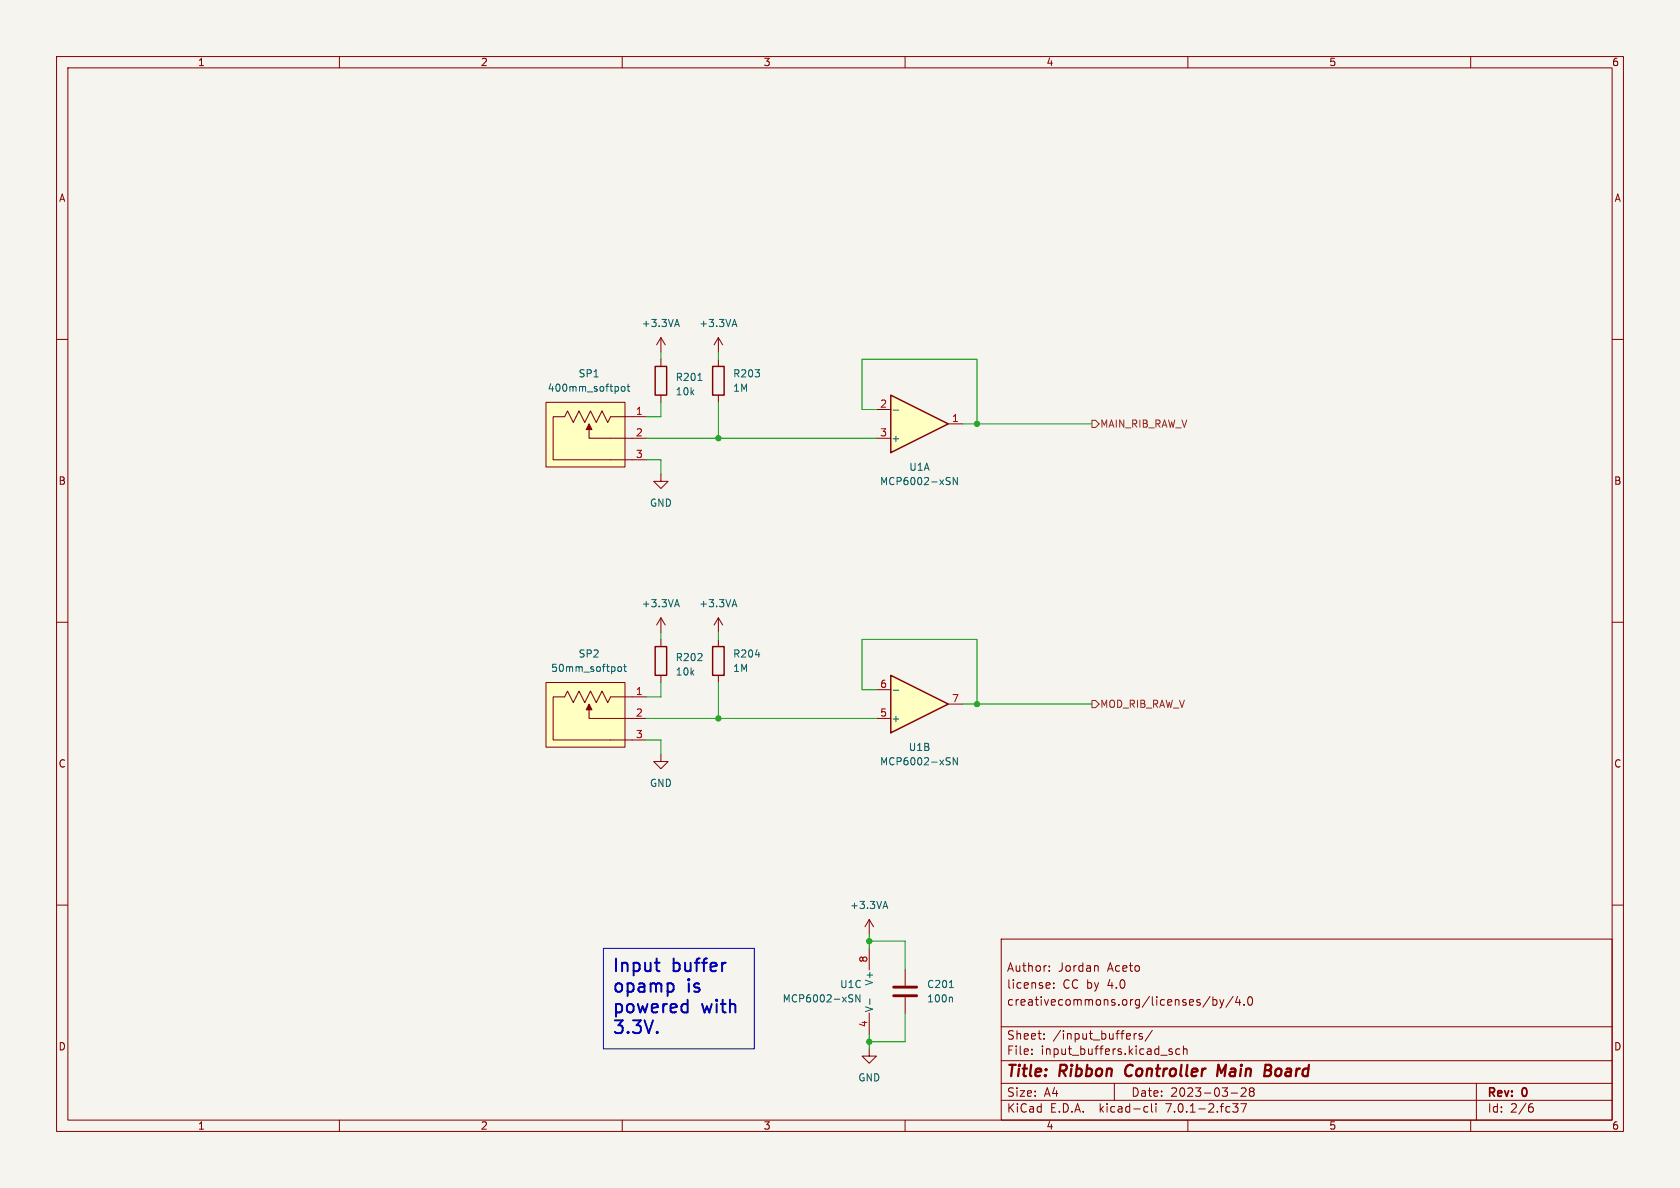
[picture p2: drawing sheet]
<svg xmlns="http://www.w3.org/2000/svg" width="297mm" height="210mm" viewBox="0 0 297 210" stroke-linecap="round" stroke-linejoin="round" font-family="sans-serif">
<path d="M0 0h297v210h-297z" fill="#f5f4ef" stroke="#f5f4ef" stroke-width=".18"/>
<g fill="none" stroke="#840000" stroke-width=".18">
<path d="M10 10h277v190h-277zM12 12h273v186h-273zM60 10v2M110 10v2M160 10v2M210 10v2M260 10v2M10 60h2M285 60h2M10 110h2M285 110h2M10 160h2"/>
<path d="M285 160h2M153.7 167.6v3.9M153.7 179.1v3.8M177 166h108v32h-108zM185.5 171.6v.1M185.5 170.8v.1M185.6 173.8v.3l-.7 .1M186.3 174.6v.1M186.3 173.8v.1M193.9 170.7l.2 .2v.8M213.9 176.1l-1.3 2M214.4 176.2v1.5"/>
<path d="M214.4 176.8l.5-.1 .2 .3v.4l-.1 .2h-.6M215.6 176.7l.4 1M216 177.7l-.1 .4-.3 .1M216.4 176.7l-.4 1M218 176.1l-1.3 2M218.8 176.1l-.4 1.1h1M219.1 176.7v1M219.9 177.6v.1M220.7 176.3l.2-.1a.81 .81 0 0 1 .6 .6 .81 .81 0 0 1-.3 .8l-.1 .1a.81 .81 0 0 1-.4-1.4zM60 198v2M110 198v2M160 198v2"/>
<path d="M177 194.5h108M177 191.5h108M177 187.5h108M177 181.5h108M182.4 186.3v.1M182.4 185.5v.1M184.6 183.6v.1M184.6 182.8v.1M197 191.5v3M200.5 182.7v1M200.9 182.7l-.3 .1-.1 .2M201.9 182.8l-.3-.1-.2 .2v.2l.5 .2v.3h-.5"/>
<path d="M202.5 195.6l.4 .1M202.9 196.5l-.4 .1M203.6 195.1v1.3l.2 .2M203.7 182.1l-1.3 2M204.4 195.1v.1M204.4 195.6v1M207.2 185.5l-.3-.1-.3 .2 .1 .2 .5 .2v.3h-.6M208.6 185.5l-.5-.1-.2 .3v.4l.1 .2h.6M209.2 185.5l.2-.1 .4 .1 .1 .9M209.2 184.9v1.5M210 198v2M217.6 193.2h1.2"/>
<path d="M217.9 195.1h1l-.5 .6 .4 .1v.7l-.2 .1h-.5l-.2-.1M219.4 195.1h1l-.7 1.5M219.4 192.4l.6-.1 .2 .1 .1 .3-.9 1.1h.9M221.1 192.9l-.2-.2 .2-.4h.3l.3 .3-.3 .3M221.1 192.9l-.2 .3v.5l.2 .1h.3l.3-.3-.1-.4-.2-.2M221.1 192.9h.3M260 198v2M261 191.5v6.5M270.5 195.7h.4l.2 .3-.1 .5-.5 .1M270.9 195.1l-.4 .1"/>
</g>
<path d="M199.1 188.7l-.2 .7 .1 .4M215.9 189.7l-.5-1.5-.2 2M223.6 189.2h.7M223.7 188.2h.7l.3 .2M224.3 189.2l.3 .1 .1 .3M224.7 189.9l-.4 .3h-.8M224.7 188.8l-.4 .4" fill="none" stroke="#840000" stroke-width=".4"/>
<path d="M150.3 175.8l.5 .1M150.5 176.5l.3 .3-.3 .3M152 175.8v1.3l-.7-1.3v1.3M153.8 176.6v1" fill="none" stroke="#006464" stroke-width=".18"/>
<path d="M157.5 119.4l10.1 5.1-10.1 5z" fill="#ffffc2"/>
<path d="M157.5 119.4l10.1 5.1-10.1 5z" fill="none" stroke="#840000" stroke-width=".25"/>
<g fill="none" stroke="#840000" stroke-width=".18">
<path d="M96.5 71.1h14v11.5h-14zM104.1 75.9v1.6h10.2M114.3 73.7h-6.4l-.5 1-1-2.1-1 2.1-1-2.1-1 2.1-1-2.1-1.1 2.1-1-2.1-.5 1.1h-2v7.6h16.5M116.8 83.8v1.3h1.3l-1.3 1.3-1.2-1.3h1.2M116.8 109.2l-.7 1.3M116.8 109.2v2.6M116.8 109.2l.8 1.3M127 109.2l-.8 1.3M127 109.2v2.6M127 109.2l.8 1.3M96.5 120.7h14v11.4h-14zM104.1 125.5v1.5h10.2"/>
<path d="M114.3 123.2h-6.4l-.5 1-1-2-1 2-1-2-1 2-1-2-1.1 2-1-2-.5 1h-2v7.6h16.5M154.9 127h2.6M154.9 121.9h2.6M167.6 124.5h2.6M153.7 162.6l-.8 1.2M153.7 162.6v2.5M153.7 162.6l.7 1.2M160 171.5v2.7M160 176.3v2.8M153.7 185.4v1.3h1.2l-1.2 1.3-1.3-1.3h1.3"/>
</g>
<g fill="none" stroke="#006464" stroke-width=".18">
<path d="M109.9 68.4l.3-.1 .3 .3v.3l-.3 .3-.3-.1-.1-.2zM110.9 68.3h.4M111 67.9v1.1l.3 .2M109.3 118l.2-.1 .3 .1 .1 .5-.1 .1-.3 .1-.2-.1zM110.2 117.9h.5M110.4 117.4v1.1l.3 .2M119.4 106.9h.6M119.7 106l.4 1.3M129.5 106.9h.6M129.8 106l.5 1.3M157.9 122h1M167.5 133.9l.5 .1"/>
<path d="M167.7 134.6l.3 .2-.3 .4M169.2 133.9v1.3l-.7-1.3v1.3M156.5 159.3l.4 1.3M156.2 160.2h.6M167.8 174.6h.8M168.2 176.3l.2 .2v.6"/>
</g>
<g fill="#ffffc2" stroke="#ffffc2" stroke-width=".18">
<path d="M96.5 71.1h14v11.5h-14z"/>
<path d="M96.5 120.7h14v11.4h-14z"/>
</g>
<g fill="#840000" stroke="#840000" stroke-width=".18">
<path d="M104.1 74.9l.5 1h-1z"/>
<path d="M104.1 124.5l.5 1h-1z"/>
</g>
<path d="M158 176h4.1M158 174.5h4.1" fill="none" stroke="#840000" stroke-width=".51"/>
<path d="M157.5 69.9l10.1 5-10.1 5.1z" fill="#ffffc2"/>
<path d="M115.8 64.8h2.1v5.1h-2.1zM126 64.8h2v5.1h-2zM157.5 69.9l10.1 5-10.1 5.1zM115.8 114.3h2.1v5.1h-2.1zM126 114.3h2v5.1h-2z" fill="none" stroke="#840000" stroke-width=".25"/>
<g fill="none" stroke="#840000" stroke-width=".18">
<path d="M116.8 59.7l-.7 1.3M116.8 59.7v2.5M116.8 59.7l.8 1.3M127 59.7l-.8 1.3M127 59.7v2.5M127 59.7l.8 1.3M116.8 63.5v1.3M116.8 69.9v1.2M127 63.5v1.3M127 69.9v1.2M154.9 72.4h2.6M154.9 77.5h2.6"/>
<path d="M167.6 74.9h2.6M116.8 113v1.3M116.8 119.4v1.3M127 113v1.3M127 119.4v1.3M116.8 133.4v1.2h1.3l-1.3 1.3-1.2-1.3h1.2"/>
</g>
<path d="M119.4 57.4h.6M119.7 56.5l.4 1.2M129.5 57.4h.6M129.8 56.5l.5 1.2M123.4 67.3h.7M157.9 72.5h1M167.5 84.4l.5 .1M167.7 85.1l.3 .2-.3 .4M169.2 84.4v1.3l-.7-1.3v1.3" fill="none" stroke="#006464" stroke-width=".18"/>
<path d="M193 74.3h.7l.6 .6-.6 .7h-.7zM193 123.8h.7l.6 .7-.6 .6h-.7z" fill="none" stroke="#725600" stroke-width=".18"/>
<path d="M106.7 167.6h26.6v17.8h-26.6z" fill="none" stroke="#0000c2" stroke-width=".18"/>
<g fill="none" stroke="#009600" stroke-width=".18">
<path d="M114.3 77.5h40.6M116.8 62.2v1.3M116.8 71.1v2.6h-2.5M127 62.2v1.3M127 71.1v6.4M154.9 72.4h-2.5v-8.9h20.3v11.4M170.2 74.9h22.8M114.3 81.3h2.5v2.5M116.8 111.8v1.2M127 111.8v1.2M114.3 130.8h2.5v2.6M114.3 127h40.6"/>
<path d="M116.8 120.7v2.5h-2.5M127 120.7v6.3M154.9 121.9h-2.5v-8.9h20.3v11.5M170.2 124.5h22.8M153.7 166.4h6.3v5.1M153.7 165.1v2.5M160 179.1v5.1h-6.3M153.7 182.9v2.5"/>
</g>
<g fill="#009600" stroke="#009600" stroke-width=".18">
<circle cx="127" cy="77.5" r=".46"/>
<circle cx="172.7" cy="74.9" r=".46"/>
<circle cx="172.7" cy="124.5" r=".46"/>
<circle cx="153.7" cy="166.4" r=".46"/>
<circle cx="127" cy="127" r=".46"/>
<circle cx="153.7" cy="184.2" r=".46"/>
</g>
<g font-size="3.1" fill="#0000c2">
<text x="108.4" y="172.5">Input</text>
<text x="119" y="172.5">buffer</text>
<text x="108.4" y="176.1">opamp</text>
<text x="108.4" y="179.7">powered</text>
<text x="121.6" y="176.1">is</text>
<text x="124.2" y="179.7">with</text>
<text x="108.4" y="183.4">3.3V.</text>
</g>
<g font-size="2.8" fill="#840000">
<text x="178" y="190.8">Title:</text>
<text x="187.4" y="190.8">Ribbon</text>
<text x="199.6" y="190.8">Controller</text>
<text x="216.5" y="190.8">Main</text>
<text x="225.4" y="190.8">Board</text>
</g>
<g font-size="2.1" fill="#840000">
<text x="178" y="171.9">Author:</text>
<text x="187.1" y="171.9">Jordan</text>
<text x="195.8" y="171.9">Aceto</text>
<text x="178" y="177.9">creativecommons.org/licenses/by/4.0</text>
<text x="178" y="174.9">license:</text>
<text x="187.9" y="174.9">CC by</text>
<text x="195.8" y="174.9">4.0</text>
<text x="178" y="183.9">Sheet:</text>
<text x="186.2" y="183.9">/input_buffers/</text>
<text x="178" y="186.6">File:</text>
<text x="184" y="186.6">input_buffers.kicad_sch</text>
<text x="178" y="196.8">KiCad</text>
<text x="178" y="194">Size:</text>
<text x="184.6" y="194">A4</text>
<text x="185.7" y="196.8">E.D.A.</text>
<text x="194.4" y="196.8">kicad-cli</text>
<text x="200" y="194">Date:</text>
<text x="206.2" y="196.8">7.0.1-2.fc37</text>
<text x="206.9" y="194">2023-03-28</text>
<text x="263" y="194.2">Rev:</text>
<text x="263" y="196.8">Id:</text>
<text x="267" y="196.8">2/6</text>
<text x="269.2" y="194.2">0</text>
</g>
<g font-size="1.8" fill="#840000">
<text x="35" y="11.8">1</text>
<text x="85" y="11.8">2</text>
<text x="135" y="11.8">3</text>
<text x="185" y="11.8">4</text>
<text x="235" y="11.8">5</text>
<text x="285" y="11.8">6</text>
<text x="10.4" y="35.8">A</text>
<text x="285.4" y="35.8">A</text>
<text x="10.3" y="85.8">B</text>
<text x="285.3" y="85.8">B</text>
<text x="10.3" y="135.8">C</text>
<text x="285.3" y="135.8">C</text>
<text x="10.3" y="185.8">D</text>
<text x="285.3" y="185.8">D</text>
<text x="35" y="199.8">1</text>
<text x="85" y="199.8">2</text>
<text x="135" y="199.8">3</text>
<text x="185" y="199.8">4</text>
<text x="235" y="199.8">5</text>
<text x="285" y="199.8">6</text>
</g>
<g font-size="1.8" fill="#006464">
<text x="113.4" y="58">+3.3VA</text>
<text x="123.5" y="58">+3.3VA</text>
<text x="96.8" y="69.4">400mm_softpot</text>
<text x="102.2" y="66.9">SP1</text>
<text x="119.4" y="67.5">R201</text>
<text x="119.4" y="70">10k</text>
<text x="129.5" y="66.9">R203</text>
<text x="129.5" y="69.4">1M</text>
<text x="157.6" y="78.3">+</text>
<text x="160.7" y="83.4">U1A</text>
<text x="114.8" y="89.7">GND</text>
<text x="155.5" y="85.9">MCP6002-xSN</text>
<text x="113.4" y="107.5">+3.3VA</text>
<text x="123.5" y="107.5">+3.3VA</text>
<text x="97.4" y="118.9">50mm_softpot</text>
<text x="102.2" y="116.4">SP2</text>
<text x="119.4" y="117">R202</text>
<text x="119.4" y="119.6">10k</text>
<text x="129.5" y="116.4">R204</text>
<text x="129.5" y="118.9">1M</text>
<text x="157.6" y="127.8">+</text>
<text x="155.5" y="135.4">MCP6002-xSN</text>
<text x="160.6" y="132.9">U1B</text>
<text x="114.8" y="139.3">GND</text>
<text x="150.2" y="160.8">+3.3VA</text>
<text x="138.3" y="177.4">MCP6002-xSN</text>
<text x="148.5" y="174.8">U1C</text>
<text x="154.5" y="178.9" transform="rotate(-90 154.5 178.9)">V-</text>
<text x="154.5" y="174.4" transform="rotate(-90 154.5 174.4)">V+</text>
<text x="163.8" y="174.8">C201</text>
<text x="163.8" y="177.4">100n</text>
<text x="151.7" y="191.3">GND</text>
</g>
<g font-size="1.8" fill="#a90000">
<text x="112.4" y="73.4">1</text>
<text x="112.4" y="77.2">2</text>
<text x="155.5" y="72.1">2</text>
<text x="155.5" y="77.2">3</text>
<text x="168.2" y="74.7">1</text>
<text x="112.4" y="81">3</text>
<text x="112.4" y="122.9">1</text>
<text x="155.5" y="121.7">6</text>
<text x="168.2" y="124.2">7</text>
<text x="112.4" y="126.7">2</text>
<text x="112.4" y="130.6">3</text>
<text x="155.5" y="126.7">5</text>
<text x="153.4" y="170.2" transform="rotate(-90 153.4 170.2)">8</text>
<text x="153.4" y="181.6" transform="rotate(-90 153.4 181.6)">4</text>
</g>
<g font-size="1.8" fill="#725600">
<text x="194.5" y="75.8">MAIN_RIB_RAW_V</text>
<text x="194.5" y="125.3">MOD_RIB_RAW_V</text>
</g>
</svg>
